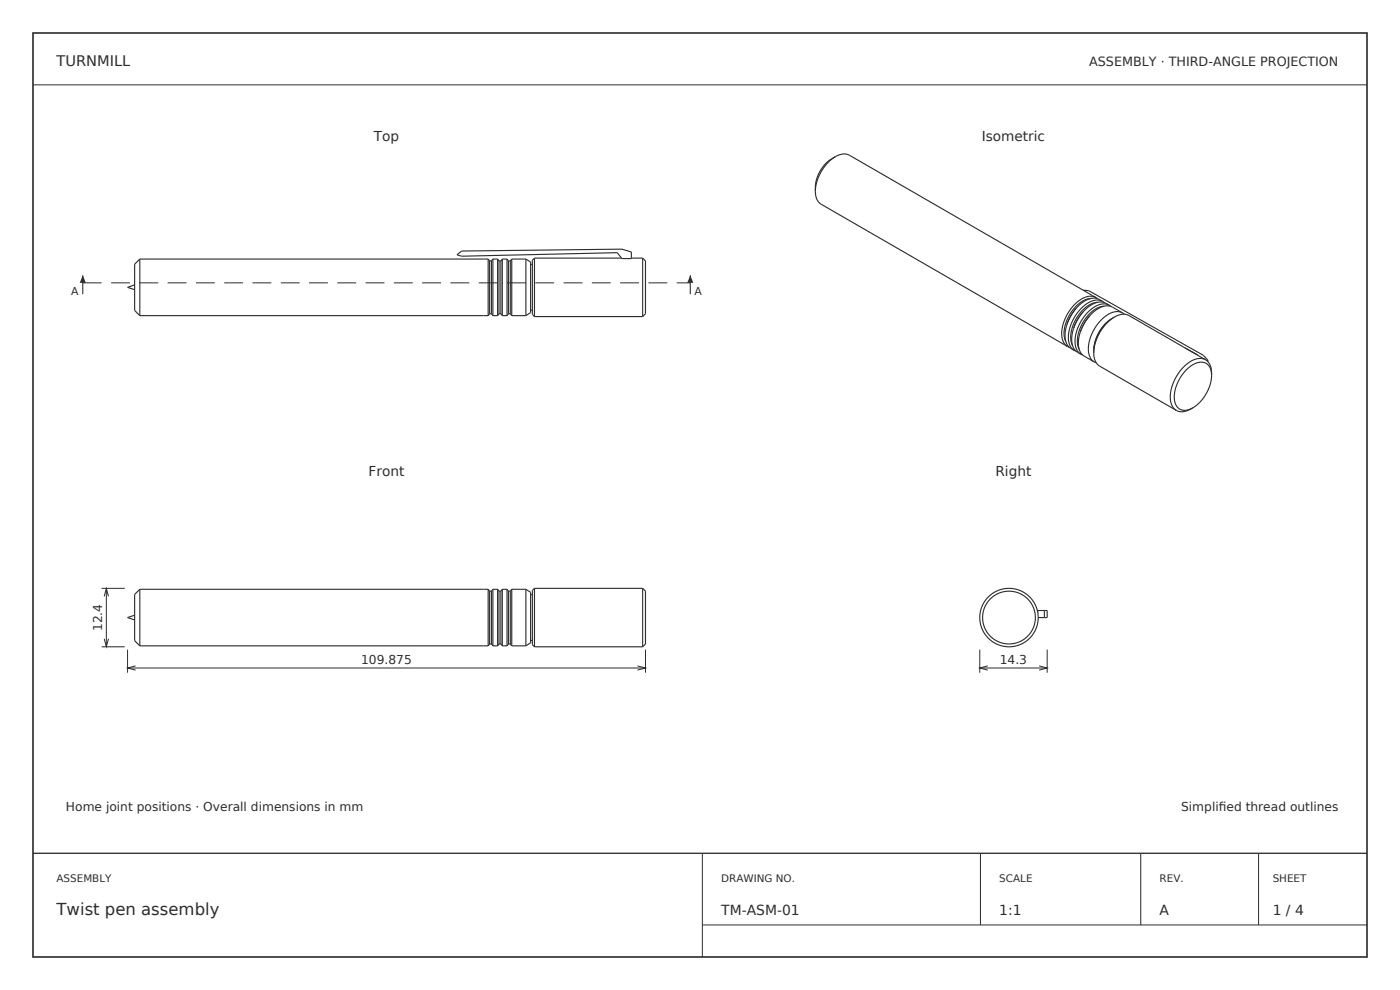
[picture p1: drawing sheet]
<svg xmlns="http://www.w3.org/2000/svg" width="297mm" height="210mm" viewBox="0 0 297 210" stroke-linecap="round" stroke-linejoin="round" font-family="sans-serif">
<path d="M7 7h283v196h-283z" fill="none" stroke="#223133" stroke-width=".35"/>
<g fill="none" stroke="#223133" stroke-width=".21">
<path d="M7 18h283M17.6 60h4M23.6 60h4M29.6 60h4M35.6 60h4M41.6 60h4M47.6 60h4M53.6 60h4M59.6 60h4M65.6 60h4M71.6 60h4M77.6 60h4"/>
<path d="M83.6 60h4M89.6 60h4M95.6 60h4M101.6 60h4M107.6 60h4M113.6 60h4M119.6 60h4M125.6 60h4M131.6 60h4M137.6 60h4M143.6 60h2.8M149 181v22"/>
<path d="M149 196.2h141M208 181v15.2M242 181v15.2M267 181v15.2"/>
</g>
<path d="M7 181h283" fill="none" stroke="#223133" stroke-width=".28"/>
<g fill="none" stroke="#223133" stroke-width=".24">
<path d="M29.7 55l-1.1 1.1v9.8l1.1 1M29.7 55v11.9M29.7 55h73.9M96.9 54.1l1-.8 34-.5 2 .7v1.3h-2l-1-1.2-33 .7zM103.6 55v11.9M103.6 55l.3 .4M103.9 55.4v11.2M103.9 55.4h.4M104.3 55.4v11.2M104.6 55h1M104.6 55v11.9M104.6 55l-.3 .4"/>
<path d="M105.6 55v11.9M105.6 55l.3 .4M105.9 55.4h.4M105.9 55.4v11.2M106.3 55.4v11.2M106.6 55h1M106.6 55v11.9M106.6 55l-.3 .4M107.6 55v11.9M107.6 55l.3 .4M107.9 55.4h.4M107.9 55.4v11.2"/>
<path d="M108.3 55.4v11.2M108.6 55h3M108.6 55v11.9M108.6 55l-.3 .4M111.6 55v11.9M111.6 55l1 .6v10.7l-1 .6M112.6 56.1h.3M113.4 54.8l-.5 .4v11.5l.5 .5M113.4 54.8v12.4M113.4 54.8h18.5M133.9 54.8h2.4M136.3 54.8v12.4"/>
<path d="M136.3 54.8l.6 .6v11.2l-.6 .6M28.6 60.5l-1.5 .5 1.5 .5M29.7 66.9h73.9M103.9 66.6l-.3 .3M103.9 66.6h.4M104.3 66.6l.3 .3M104.6 66.9h1M105.9 66.6h.4M105.9 66.6l-.3 .3M106.3 66.6l.3 .3M106.6 66.9h1M107.9 66.6h.4"/>
<path d="M107.9 66.6l-.3 .3M108.3 66.6l.3 .3M108.6 66.9h3M112.6 65.8h.3M113.4 67.2h22.9"/>
</g>
<path d="M17.6 58.4v4" fill="none" stroke="#223133" stroke-width=".23"/>
<path d="M17.6 58.4l.6 1.6h-1.3z" fill="#223133"/>
<path d="M146.4 58.4v4" fill="none" stroke="#223133" stroke-width=".23"/>
<path d="M146.4 58.4l.7 1.6h-1.3z" fill="#223133"/>
<g fill="none" stroke="#223133" stroke-width=".24">
<path d="M177.2 33.2a7.7 7.7 0 0 0-4.2 7.4M177.2 33.2a2.96 2.96 0 0 1 3-.3l52.3 30.2M177.2 33.2a9.4 9.4 0 0 0-4.2 7.4M173 40.6a2.91 2.91 0 0 0 1.2 2.7l52.3 30.2M226.3 68.8a4.6 4.6 0 0 0 .4 4.8l1.2 .7M226.5 73.5l.3 .2M227.8 69.6a4.6 4.6 0 0 0 .4 4.8l1.1 .7M227.9 74.3l.4 .2M228.3 65.3a9.5 9.5 0 0 0-2 3.5M228.3 65.3a10.2 10.2 0 0 0-2 3.5M229.2 70.4a4.6 4.6 0 0 0 .4 4.8l2.5 1.6M229.3 75.1l.4 .2"/>
<path d="M229.8 66.2a9.5 9.5 0 0 0-2 3.4M229.8 66.2a10.2 10.2 0 0 0-2 3.4M229.8 61.6h1.1l24.4 13.8 1 1M231.2 67a9.5 9.5 0 0 0-2 3.4M231.2 67a10.2 10.2 0 0 0-2 3.4M231.4 63.3a5.9 5.9 0 0 0-4.5 3.5 6.1 6.1 0 0 0-.8 5.7M232 74.8a3 3 0 0 0 1.3 2.9l16.2 9.4M232.1 76.8l.5 .2M232.5 63.1l.3 .2M232.5 63.1a3.4 3.4 0 0 0-4 1 8.5 8.5 0 0 0-3 8.1l.3 .7 .7 .6M232.8 64.1a5.9 5.9 0 0 0-4.5 3.5 6.1 6.1 0 0 0-.8 5.7M233.9 63.9l-.7-.4a3.4 3.4 0 0 0-4 1l-.9 .8"/>
<path d="M233.9 63.9l.3 .3M233.9 63.9a3.4 3.4 0 0 0-3.9 1 8.5 8.5 0 0 0-3.1 8.1l.3 .7 .7 .6M234.2 64.9a5.9 5.9 0 0 0-4.5 3.5 6.1 6.1 0 0 0-.8 5.7M235.3 64.7l-.7-.4a3.4 3.4 0 0 0-3.9 1l-.9 .9M235.3 64.7l.3 .3M235.3 64.7a3.4 3.4 0 0 0-3.9 1 8.5 8.5 0 0 0-3.1 8.1l.4 .8 .6 .5M235.7 67.7a8.4 8.4 0 0 0-3.6 6.3M236.4 67.3a8.9 8.9 0 0 0-4.4 7.5M236.4 67.3a3.1 3.1 0 0 1 3.1-.4l16.2 9.4M236.4 67.3a9.7 9.7 0 0 0-4.4 7.5M238.1 66.4l-2.1-1.3a3.4 3.4 0 0 0-3.9 1l-.9 .9M238.1 66.4l.4 .3"/>
<path d="M238.1 66.4a3.4 3.4 0 0 0-3.9 .9 8.5 8.5 0 0 0-3.1 8.2l.4 .7 .6 .6M251.4 73.8l2.6 1.5M255.7 76.3a3.2 3.2 0 0 1 1.3 3.3M255.7 76.3a3.5 3.5 0 0 0-3.9 .9 8.9 8.9 0 0 0-3.3 8.4l.3 .8 .7 .7M256.3 76.4v.3M256.3 76.4l-.2 .1M257 79.6a2.32 2.32 0 0 0-2.4-2.8 6.1 6.1 0 0 0-4.3 3.5 5.9 5.9 0 0 0-.7 5.8 2.4 2.4 0 0 0 3.5 .4M257 79.6a8.7 8.7 0 0 1-3.9 6.9M253.1 86.5l-.5 .2a3.1 3.1 0 0 1-3.1 .4M28.6 130.5l-1.5 .5 1.5 .5M29.7 125l-1.1 1.1v9.8l1.1 1.1M29.7 125v12"/>
<path d="M29.7 137h73.9M29.7 125h73.9M103.6 125v12M103.6 125l.3 .4M103.9 125.4v11.2M103.9 136.6l-.3 .4M103.9 136.6h.4M103.9 125.4h.4M104.3 125.4v11.2M104.3 136.6l.3 .4M104.6 125v12M104.6 137h1"/>
<path d="M104.6 125h1M104.6 125l-.3 .4M105.6 125v12M105.6 125l.3 .4M105.9 125.4v11.2M105.9 136.6h.4M105.9 125.4h.4M105.9 136.6l-.3 .4M106.3 125.4v11.2M106.3 136.6l.3 .4M106.6 125v12M106.6 137h1"/>
<path d="M106.6 125h1M106.6 125l-.3 .4M107.6 125v12M107.6 125l.3 .4M107.9 125.4v11.2M107.9 136.6h.4M107.9 125.4h.4M107.9 136.6l-.3 .4M108.3 125.4v11.2M108.3 136.6l.3 .4M108.6 125v12M108.6 137h3"/>
<path d="M108.6 125h3M108.6 125l-.3 .4M111.6 125v12M111.6 125l1 .7v10.7l-1 .6M112.6 135.9h.3M112.6 126.2h.3M113.4 124.8l-.5 .5v11.5l.5 .4M113.4 124.8v12.4M113.4 137.2h22.9M113.4 124.8h22.9M136.3 124.8v12.4M136.3 124.8l.6 .6v11.2l-.6 .6"/>
<path d="M220.2 129.9v-.4h2v1.5h-1.9M221.6 129.5v1.5"/>
<circle cx="214.1" cy="131" r="5.6"/>
<circle cx="214.1" cy="131" r="6.2"/>
</g>
<g fill="none" stroke="#223133" stroke-width=".21">
<path d="M21.6 124.8h4.9M21.6 137.2h4.9M22.1 126.5l.5-1.7 .4 1.7M22.1 135.5l.5 1.7 .4-1.7M22.6 124.8v12.4M27.1 137.8v4.9M136.9 137.8v4.9M207.9 137.8v4.9M222.2 137.8v4.9M27.1 141.7h109.8M28.8 141.3l-1.7 .4 1.7 .4M135.2 141.3l1.7 .4-1.7 .4"/>
<path d="M207.9 141.7h14.3M209.6 141.3l-1.7 .4 1.7 .4M220.5 141.3l1.7 .4-1.7 .4"/>
</g>
<text font-size="3.5" fill="#223133" x="12" y="194">Twist pen assembly</text>
<text font-size="3.1" fill="#223133" x="12" y="14">TURNMILL</text>
<g font-size="2.9" fill="#223133">
<text x="79.3" y="30">Top</text>
<text x="208.3" y="30">Isometric</text>
<text x="78.2" y="101">Front</text>
<text x="211.2" y="101">Right</text>
<text x="153" y="194">TM-ASM-01</text>
<text x="212" y="194">1:1</text>
<text x="246" y="194">A</text>
<text x="270" y="194">1 / 4</text>
</g>
<text font-size="2.7" fill="#223133" x="231.1" y="14">ASSEMBLY · THIRD-ANGLE PROJECTION</text>
<g font-size="2.6" fill="#223133">
<text x="21.7" y="133.9" transform="rotate(-90 21.7 133.9)">12.4</text>
<text x="76.6" y="140.9">109.875</text>
<text x="212.1" y="140.9">14.3</text>
<text x="14" y="172">Home joint positions · Overall dimensions in mm</text>
<text x="250.6" y="172">Simplif</text>
<text x="258.6" y="172">ied thread outlines</text>
</g>
<g font-size="2.3" fill="#223133">
<text x="15.1" y="62.6">A</text>
<text x="147.4" y="62.6">A</text>
</g>
<g font-size="2.2" fill="#223133">
<text x="12" y="187">ASSEMBLY</text>
<text x="153" y="187">DRAWING NO.</text>
<text x="212" y="187">SCALE</text>
<text x="246" y="187">REV.</text>
<text x="270" y="187">SHEET</text>
</g>
</svg>
